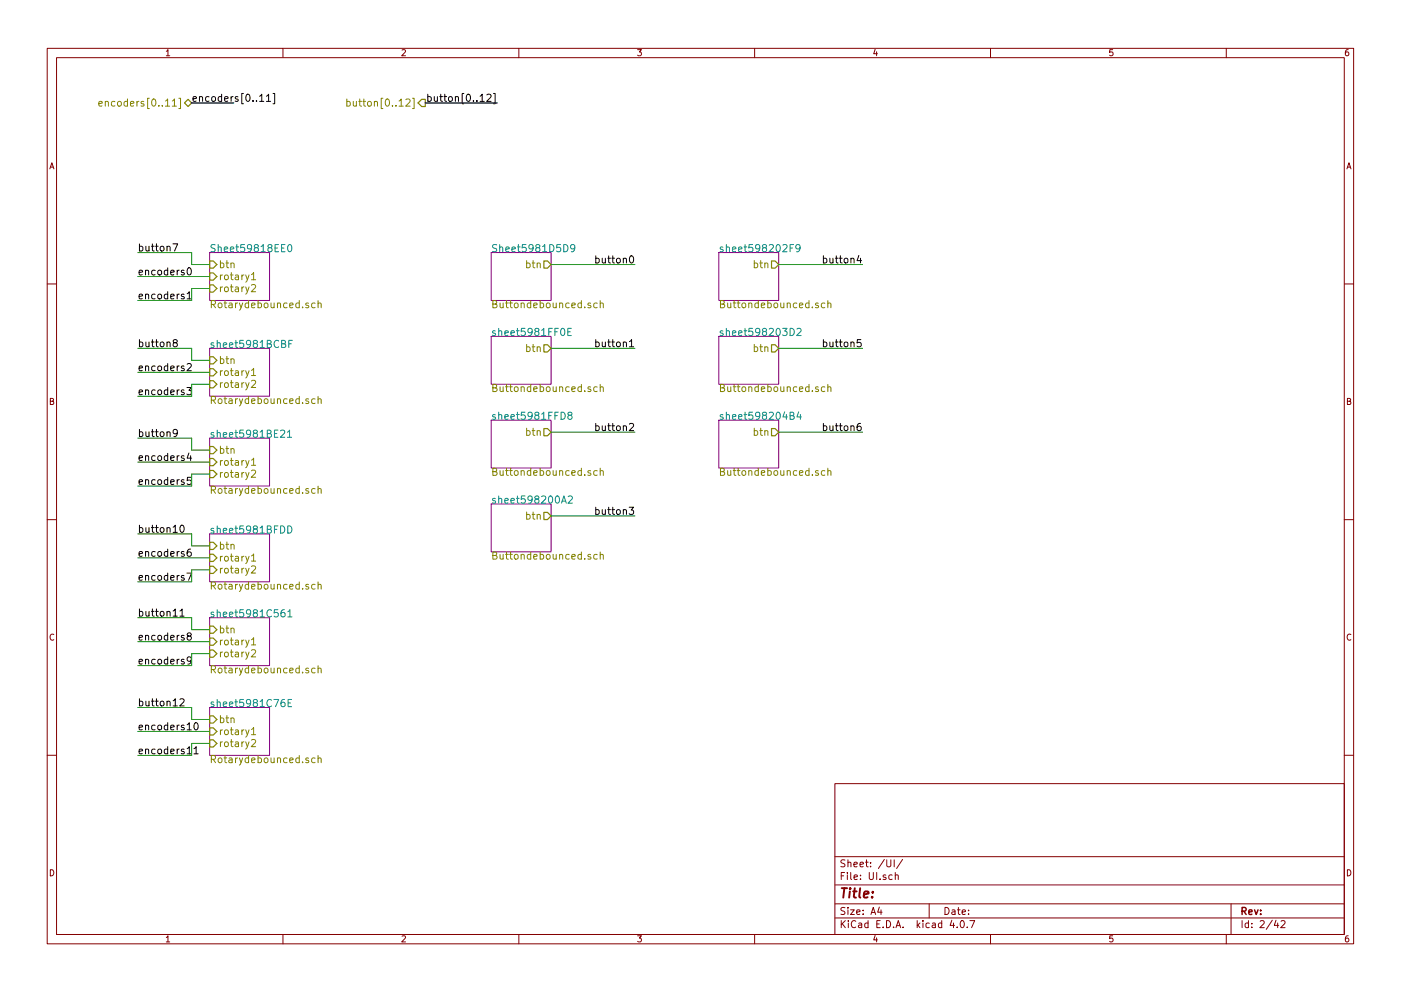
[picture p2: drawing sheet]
EESchema Schematic File Version 2
LIBS:valves
LIBS:power
LIBS:device
LIBS:transistors
LIBS:conn
LIBS:linear
LIBS:regul
LIBS:74xx
LIBS:cmos4000
LIBS:adc-dac
LIBS:memory
LIBS:xilinx
LIBS:microcontrollers
LIBS:dsp
LIBS:microchip
LIBS:analog_switches
LIBS:motorola
LIBS:texas
LIBS:intel
LIBS:audio
LIBS:interface
LIBS:digital-audio
LIBS:philips
LIBS:display
LIBS:cypress
LIBS:siliconi
LIBS:opto
LIBS:atmel
LIBS:contrib
LIBS:switches
LIBS:Sampler_UI-cache
EELAYER 25 0
EELAYER END
$Descr A4 11693 8268
encoding utf-8
Sheet 2 42
Title ""
Date ""
Rev ""
Comp ""
Comment1 ""
Comment2 ""
Comment3 ""
Comment4 ""
$EndDescr
Text Label 1600 850  0    60   ~ 0
encoders[0..11]
Text HLabel 1600 850  0    60   BiDi ~ 0
encoders[0..11]
Text Label 4150 850  2    60   ~ 0
button[0..12]
Text HLabel 3550 850  0    60   Output ~ 0
button[0..12]
$Sheet
S 1750 2100 500  400 
U 59818EE1
F0 "Sheet59818EE0" 60
F1 "Rotarydebounced.sch" 60
F2 "rotary1" I L 1750 2300 60 
F3 "rotary2" I L 1750 2400 60 
F4 "btn" I L 1750 2200 60 
$EndSheet
Text Label 1150 2500 0    60   ~ 0
encoders1
Text Label 1150 2300 0    60   ~ 0
encoders0
Text Label 1150 2100 0    60   ~ 0
button7
$Sheet
S 1750 2900 500  400 
U 5981BCC4
F0 "sheet5981BCBF" 60
F1 "Rotarydebounced.sch" 60
F2 "rotary1" I L 1750 3100 60 
F3 "rotary2" I L 1750 3200 60 
F4 "btn" I L 1750 3000 60 
$EndSheet
Text Label 1150 3300 0    60   ~ 0
encoders3
Text Label 1150 3100 0    60   ~ 0
encoders2
Text Label 1150 2900 0    60   ~ 0
button8
$Sheet
S 1750 3650 500  400 
U 5981BE26
F0 "sheet5981BE21" 60
F1 "Rotarydebounced.sch" 60
F2 "rotary1" I L 1750 3850 60 
F3 "rotary2" I L 1750 3950 60 
F4 "btn" I L 1750 3750 60 
$EndSheet
Text Label 1150 4050 0    60   ~ 0
encoders5
Text Label 1150 3850 0    60   ~ 0
encoders4
Text Label 1150 3650 0    60   ~ 0
button9
$Sheet
S 1750 4450 500  400 
U 5981BFE2
F0 "sheet5981BFDD" 60
F1 "Rotarydebounced.sch" 60
F2 "rotary1" I L 1750 4650 60 
F3 "rotary2" I L 1750 4750 60 
F4 "btn" I L 1750 4550 60 
$EndSheet
Text Label 1150 4850 0    60   ~ 0
encoders7
Text Label 1150 4650 0    60   ~ 0
encoders6
Text Label 1150 4450 0    60   ~ 0
button10
$Sheet
S 1750 5150 500  400 
U 5981C566
F0 "sheet5981C561" 60
F1 "Rotarydebounced.sch" 60
F2 "rotary1" I L 1750 5350 60 
F3 "rotary2" I L 1750 5450 60 
F4 "btn" I L 1750 5250 60 
$EndSheet
Text Label 1150 5550 0    60   ~ 0
encoders9
Text Label 1150 5350 0    60   ~ 0
encoders8
Text Label 1150 5150 0    60   ~ 0
button11
$Sheet
S 1750 5900 500  400 
U 5981C773
F0 "sheet5981C76E" 60
F1 "Rotarydebounced.sch" 60
F2 "rotary1" I L 1750 6100 60 
F3 "rotary2" I L 1750 6200 60 
F4 "btn" I L 1750 6000 60 
$EndSheet
Text Label 1150 6300 0    60   ~ 0
encoders11
Text Label 1150 6100 0    60   ~ 0
encoders10
Text Label 1150 5900 0    60   ~ 0
button12
$Sheet
S 4100 2100 500  400 
U 5981D5DA
F0 "Sheet5981D5D9" 60
F1 "Buttondebounced.sch" 60
F2 "btn" O R 4600 2200 60 
$EndSheet
$Sheet
S 4100 2800 500  400 
U 5981FF11
F0 "sheet5981FF0E" 60
F1 "Buttondebounced.sch" 60
F2 "btn" O R 4600 2900 60 
$EndSheet
$Sheet
S 4100 3500 500  400 
U 5981FFDB
F0 "sheet5981FFD8" 60
F1 "Buttondebounced.sch" 60
F2 "btn" O R 4600 3600 60 
$EndSheet
$Sheet
S 4100 4200 500  400 
U 598200A5
F0 "sheet598200A2" 60
F1 "Buttondebounced.sch" 60
F2 "btn" O R 4600 4300 60 
$EndSheet
$Sheet
S 6000 2100 500  400 
U 598202FC
F0 "sheet598202F9" 60
F1 "Buttondebounced.sch" 60
F2 "btn" O R 6500 2200 60 
$EndSheet
$Sheet
S 6000 2800 500  400 
U 598203D5
F0 "sheet598203D2" 60
F1 "Buttondebounced.sch" 60
F2 "btn" O R 6500 2900 60 
$EndSheet
$Sheet
S 6000 3500 500  400 
U 598204B7
F0 "sheet598204B4" 60
F1 "Buttondebounced.sch" 60
F2 "btn" O R 6500 3600 60 
$EndSheet
Text Label 5300 3600 2    60   ~ 0
button2
Text Label 5300 2200 2    60   ~ 0
button0
Text Label 5300 2900 2    60   ~ 0
button1
Text Label 5300 4300 2    60   ~ 0
button3
Text Label 7200 2200 2    60   ~ 0
button4
Text Label 7200 2900 2    60   ~ 0
button5
Text Label 7200 3600 2    60   ~ 0
button6
Wire Bus Line
	1600 850  1950 850 
Wire Bus Line
	4150 850  3550 850 
Wire Wire Line
	1750 2200 1600 2200
Wire Wire Line
	1600 2200 1600 2100
Wire Wire Line
	1600 2100 1150 2100
Wire Wire Line
	1750 2400 1600 2400
Wire Wire Line
	1600 2400 1600 2500
Wire Wire Line
	1600 2500 1150 2500
Wire Wire Line
	1750 2300 1150 2300
Wire Wire Line
	1750 3000 1600 3000
Wire Wire Line
	1600 3000 1600 2900
Wire Wire Line
	1600 2900 1150 2900
Wire Wire Line
	1750 3200 1600 3200
Wire Wire Line
	1600 3200 1600 3300
Wire Wire Line
	1600 3300 1150 3300
Wire Wire Line
	1750 3100 1150 3100
Wire Wire Line
	1750 3750 1600 3750
Wire Wire Line
	1600 3750 1600 3650
Wire Wire Line
	1600 3650 1150 3650
Wire Wire Line
	1750 3950 1600 3950
Wire Wire Line
	1600 3950 1600 4050
Wire Wire Line
	1600 4050 1150 4050
Wire Wire Line
	1750 3850 1150 3850
Wire Wire Line
	1750 4550 1600 4550
Wire Wire Line
	1600 4550 1600 4450
Wire Wire Line
	1600 4450 1150 4450
Wire Wire Line
	1750 4750 1600 4750
Wire Wire Line
	1600 4750 1600 4850
Wire Wire Line
	1600 4850 1150 4850
Wire Wire Line
	1750 4650 1150 4650
Wire Wire Line
	1750 5250 1600 5250
Wire Wire Line
	1600 5250 1600 5150
Wire Wire Line
	1600 5150 1150 5150
Wire Wire Line
	1750 5450 1600 5450
Wire Wire Line
	1600 5450 1600 5550
Wire Wire Line
	1600 5550 1150 5550
Wire Wire Line
	1750 5350 1150 5350
Wire Wire Line
	1750 6000 1600 6000
Wire Wire Line
	1600 6000 1600 5900
Wire Wire Line
	1600 5900 1150 5900
Wire Wire Line
	1750 6200 1600 6200
Wire Wire Line
	1600 6200 1600 6300
Wire Wire Line
	1600 6300 1150 6300
Wire Wire Line
	1750 6100 1150 6100
Wire Wire Line
	4600 2200 5300 2200
Wire Wire Line
	4600 2900 5300 2900
Wire Wire Line
	4600 3600 5300 3600
Wire Wire Line
	4600 4300 5300 4300
Wire Wire Line
	6500 2200 7200 2200
Wire Wire Line
	6500 2900 7200 2900
Wire Wire Line
	6500 3600 7200 3600
$EndSCHEMATC
